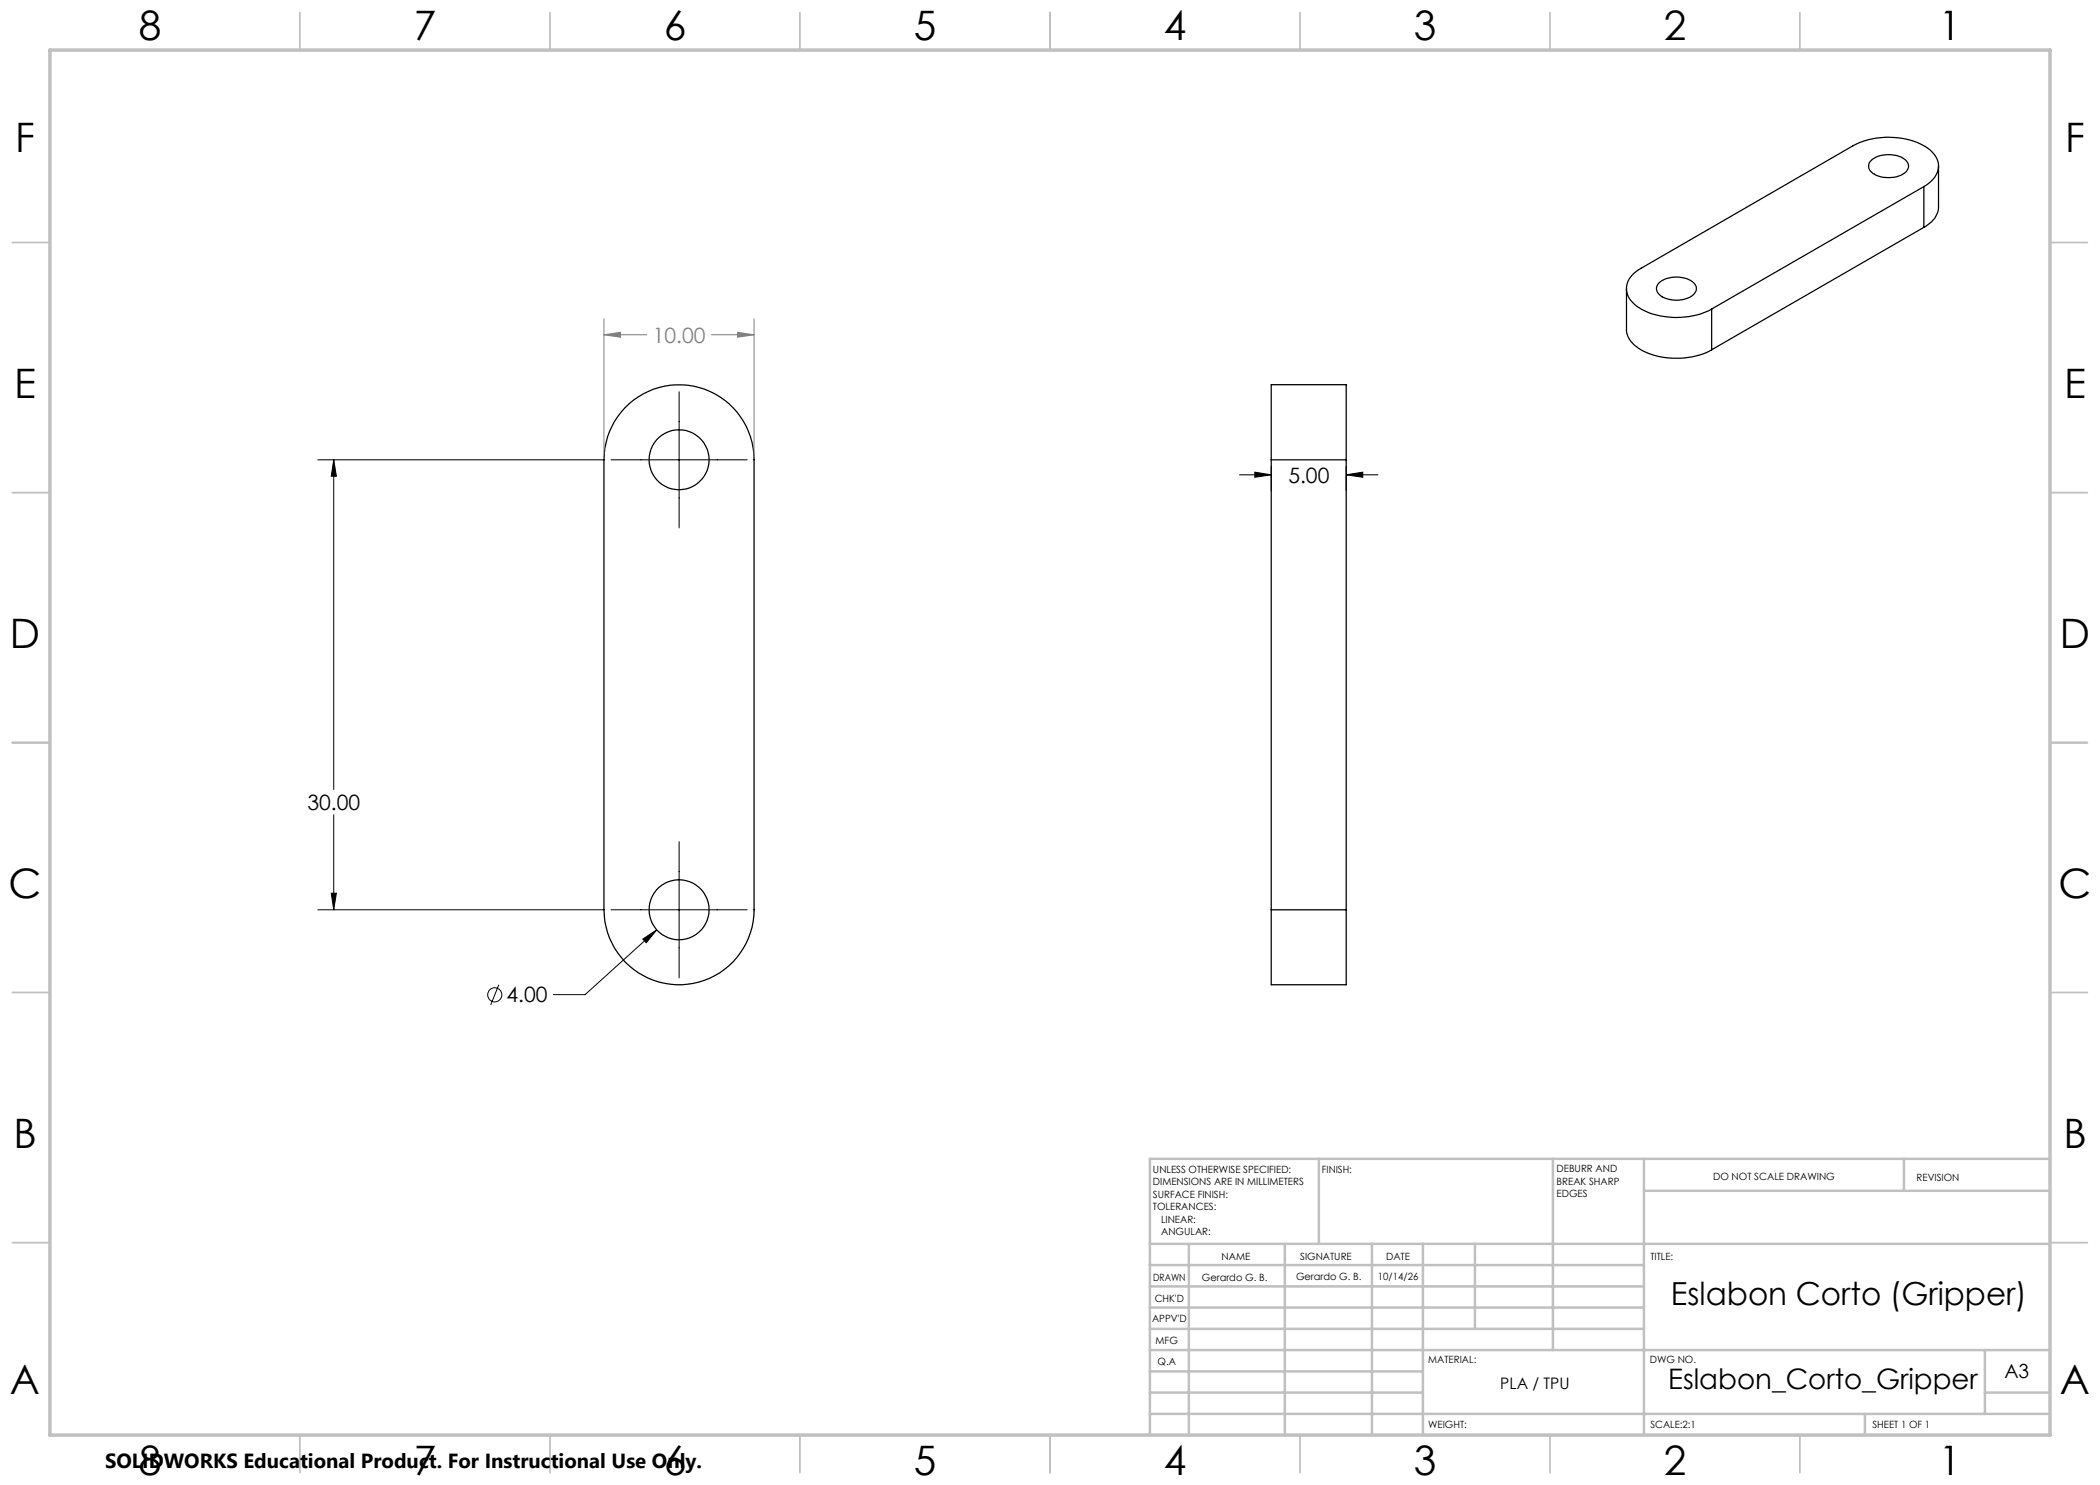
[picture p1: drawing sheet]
<svg xmlns="http://www.w3.org/2000/svg" width="420mm" height="297mm" viewBox="0 0 420 297" stroke-linecap="round" stroke-linejoin="round" font-family="sans-serif">
<g fill="none" stroke="#000" stroke-width=".25">
<path d="M374.3 32a5.9 5.9 0 0 1 6.8 0 1.65 1.65 0 0 1-.6 2.9 5.8 5.8 0 0 1-6.4-.7 1.55 1.55 0 0 1 .2-2.2zM384.8 37.3a4.7 4.7 0 0 0 2.8-4.8 6.4 6.4 0 0 0-4.3-4.1 16 16 0 0 0-12.7 .7l-42.4 24.6a4.5 4.5 0 0 0-2.8 4.8 6.5 6.5 0 0 0 4.3 4 15.9 15.9 0 0 0 12.6-.7M384.8 37.3l-42.5 24.5M384.8 37.3v8.2M387.7 33.2v8.2a4.8 4.8 0 0 1-2.9 4.1M325.3 57.7v8.2a4.7 4.7 0 0 0 2.6 3.9 15.5 15.5 0 0 0 14.4 .2M331.9 56.5a5.7 5.7 0 0 1 7 .3 1.66 1.66 0 0 1-.8 2.6 5.9 5.9 0 0 1-6.2-.5 1.55 1.55 0 0 1 0-2.4zM384.8 45.5l-42.5 24.5M342.3 61.8v8.2M125 81.6a15 15 0 0 1 16.4-3.6 15 15 0 0 1 9.4 14v90a15 15 0 0 1-15 15 15 15 0 0 1-15-15v-90a15.1 15.1 0 0 1 4.2-10.4zM254.2 92v-15.1h15v15.1M254.2 92h15"/>
<path d="M254.2 92v90M269.2 92v90M254.2 182v15h15v-15M254.2 182h15"/>
<circle cx="135.8" cy="92" r="6"/>
<circle cx="135.8" cy="182" r="6"/>
</g>
<g fill="none" stroke="#000" stroke-width=".2">
<path d="M63.6 92h57.3M66.7 92l.6 3.2h-1zM66.7 92v65.9M66.3 178.6h1l-.6 3.4zM66.7 162.9v19.1M63.6 182h57.3M99.8 197l-1.7 4M128.6 187.8l2.7-1.8-2 2.6zM131.3 186l-14.3 12.9h-6.3"/>
<circle cx="99" cy="199" r="1.41"/>
</g>
<g fill="none" stroke="#c0c0c0" stroke-width=".35">
<path d="M60 2.5v7.5M110 2.5v7.5M160 2.5v7.5M210 2.5v7.5M260 2.5v7.5M310 2.5v7.5M360 2.5v7.5M2.5 48.5h7.5M410 48.5h7.5M2.5 98.5h7.5M410 98.5h7.5M2.5 148.5h7.5"/>
<path d="M410 148.5h7.5M2.5 198.5h7.5M410 198.5h7.5M2.5 248.5h7.5M410 248.5h7.5M60 287v7.5M110 287v7.5M160 287v7.5M210 287v7.5M260 287v7.5M310 287v7.5M360 287v7.5"/>
</g>
<g fill="none" stroke="#c0c0c0" stroke-width=".5">
<path d="M263.8 231.8v17M310.6 231.8v38.2M328.8 231.8v55.2M328.8 238.2h81.2M380.8 231.8v6.4M410 231.8h-180v55.2M230 248.8h180M230 257.3h98.8M230 253h98.8M237.8 248.8v38.2M257 248.8v38.2M274.4 248.8v38.2"/>
<path d="M284.6 248.8v38.2M295 248.8v17M230 265.8h98.8M230 261.5h98.8M230 278.5h54.6M230 274.3h54.6M230 270h180M397 278.5h13M397 270v12.8M230 282.8h180M373 282.8v4.2"/>
</g>
<path d="M10 10h400v277h-400z" fill="none" stroke="#c0c0c0" stroke-width=".7"/>
<path d="M66.7 92l.6 3.2h-1zM66.3 178.6h1l-.6 3.4zM128.6 187.8l2.7-1.8-2 2.6z" fill="#000"/>
<path d="M120.8 67l3.3-.5v.9zM120.8 63.8v26.9M120.8 67h8.6M142.3 67h8.5M150.8 63.8v26.9" fill="none" stroke="#808080" stroke-width=".2"/>
<path d="M120.8 67l3.3-.5v.9z" fill="#808080"/>
<path d="M147.5 66.5l3.3 .5-3.3 .4z" fill="none" stroke="#808080" stroke-width=".2"/>
<path d="M147.5 66.5l3.3 .5-3.3 .4z" fill="#808080"/>
<path d="M135.8 78.3v27.3M122.2 92h27.2M247.9 95h6.3M251 94.4l3.2 .6-3.2 .5zM254.2 93.2v4.9M269.2 95l3.4-.6v1.1zM269.2 93.2v4.9M269.2 95h6.4M135.8 168.3v27.3M122.2 182h27.2" fill="none" stroke="#000" stroke-width=".2"/>
<path d="M251 94.4l3.2 .6-3.2 .5zM269.2 95l3.4-.6v1.1z" fill="#000"/>
<g font-size="8.1">
<text x="27.7" y="8">8</text>
<text x="82.7" y="8">7</text>
<text x="132.7" y="8">6</text>
<text x="182.7" y="8">5</text>
<text x="232.7" y="8">4</text>
<text x="282.7" y="8">3</text>
<text x="332.7" y="8">2</text>
<text x="387.7" y="8">1</text>
<text x="3" y="30.4">F</text>
<text x="413" y="30.4">F</text>
<text x="2.8" y="79.6">E</text>
<text x="412.8" y="79.6">E</text>
<text x="2" y="129.6">D</text>
<text x="412" y="129.6">D</text>
<text x="1.7" y="179.6">C</text>
<text x="411.7" y="179.6">C</text>
<text x="2.7" y="229.6">B</text>
<text x="412.7" y="229.6">B</text>
<text x="2" y="278.9">A</text>
<text x="412" y="278.9">A</text>
<text x="27.7" y="295">8</text>
<text x="82.7" y="295">7</text>
<text x="132.7" y="295">6</text>
<text x="182.7" y="295">5</text>
<text x="232.7" y="295">4</text>
<text x="282.7" y="295">3</text>
<text x="332.7" y="295">2</text>
<text x="387.7" y="295">1</text>
</g>
<text font-size="6.3" x="334.2" y="261">Eslabon Corto (Gripper)</text>
<text font-size="5.6" x="333.7" y="277.9">Eslabon_Corto_Gripper</text>
<text font-size="4.2" fill="#808080" x="130.5" y="68.5">10.00</text>
<g font-size="4.2">
<text x="257.7" y="96.5">5.00</text>
<text x="61.5" y="162">30.00</text>
<text x="101.3" y="200.5">4.00</text>
</g>
<text font-size="4.1" x="21" y="293.7">SOLIDWORKS Educational Product. For Instructional Use Only.</text>
<text font-size="3.9" x="400.9" y="275.5">A3</text>
<text font-size="3.2" x="300.1" y="277.9">PLA / TPU</text>
<g font-size="2">
<text x="230.6" y="234.6">UNLESS OTHERWISE SPECIFIED:</text>
<text x="230.6" y="237.1">DIMENSIONS ARE IN MILLIMETERS</text>
<text x="230.6" y="239.6">SURFACE FINISH:</text>
<text x="264.4" y="234.6">FINISH:</text>
<text x="311.3" y="234.5">DEBURR AND</text>
<text x="311.3" y="237">BREAK SHARP</text>
<text x="311.3" y="239.5">EDGES</text>
<text x="342.6" y="236">DO NOT SCALE DRAWING</text>
<text x="383.3" y="236.2">REVISION</text>
<text x="230.6" y="242.1">TOLERANCES:</text>
<text x="232.2" y="244.6">LINEAR:</text>
<text x="232.2" y="247.1">ANGULAR:</text>
<text x="244.3" y="252">NAME</text>
<text x="260" y="251.9">SIGNATURE</text>
<text x="277.2" y="251.9">DATE</text>
<text x="330.1" y="251.9">TITLE:</text>
<text x="230.6" y="256.1">DRAWN</text>
<text x="240.4" y="256.1">Gerardo G. B.</text>
<text x="259.2" y="255.9">Gerardo G. B.</text>
<text x="275.6" y="255.9">10/14/26</text>
<text x="230.9" y="260.3">CHK'D</text>
<text x="230.4" y="264.4">APPV'D</text>
<text x="231.1" y="268.8">MFG</text>
<text x="231.5" y="273">Q.A</text>
<text x="285.6" y="272.5">MATERIAL:</text>
<text x="330" y="272.5">DWG NO.</text>
<text x="285.6" y="285.5">WEIGHT:</text>
<text x="330.1" y="285.6">SCALE:2:1</text>
<text x="374.5" y="285.6">SHEET 1 OF 1</text>
</g>
</svg>
